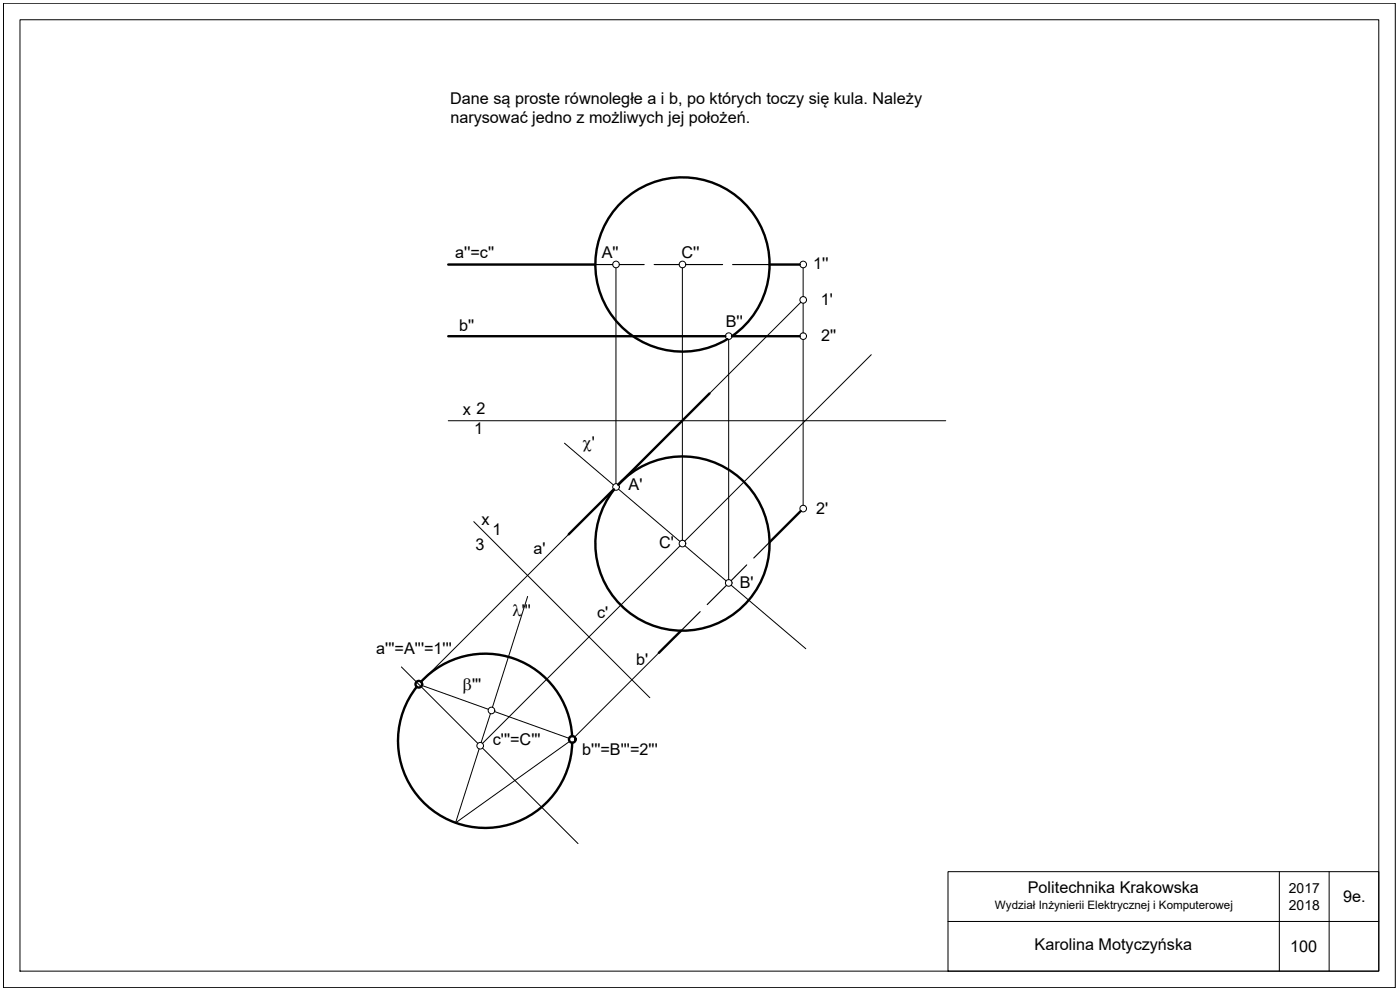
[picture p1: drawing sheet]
<svg xmlns="http://www.w3.org/2000/svg" width="420mm" height="297mm" viewBox="0 0 420 297" stroke-linecap="round" stroke-linejoin="round" font-family="sans-serif">
<!-- layer: 0 -->
<path d="M1 1h417.7v295.3h-417.7zM6 5.9h407.8v285.5h-407.8zM142.2 156.5l52.8 52.8M158.4 178.9l-10.6 33.4M120.5 200.1l22.9 23M147.2 214.2l-2.8 8.6M143.8 224.7l-7.1 22.2M144.8 224.5l28.7 28.6M284.5 261.5h129.3v29.9h-129.3zM284.5 276.5h129.3M383.9 261.5v29.9M398.9 261.5v29.9" fill="none" stroke="#000" stroke-width=".3"/>
<!-- layer: ZADANIE1 -->
<g fill="none" stroke="#000" stroke-width=".72">
<path d="M134.5 79.4h44.1M231 79.4h9M134.5 100.9h83.2M212.9 118.1l-27.3 27.3a26.1 26.1 0 0 1 44 9.2 26.1 26.1 0 0 1-29.2 34.3 26.1 26.1 0 0 1-16.1-42M219.7 100.9h20.3M219.7 100.8a26.1 26.1 0 0 0-3.2-44.8 26.1 26.1 0 0 0-37.8 24.4 26.1 26.1 0 0 0 39.6 21.4M184.2 146.9l-13.5 13.4M240.3 153.3l-9.3 9.4M204.4 189.3l-6.7 6.6M125.1 206.1a26.1 26.1 0 0 0 11.6 40.8 26.1 26.1 0 0 0 35-24M126.4 204.6a26.1 26.1 0 0 1 28-6.9 26.1 26.1 0 0 1 17.3 23.2"/>
<circle cx="125.7" cy="205.3" r=".99"/>
<circle cx="171.8" cy="221.8" r=".99"/>
</g>
<g fill="none" stroke="#000" stroke-width=".3">
<path d="M184.9 80.4v64.7M204.8 80.4v81.7M240.3 90.7l-27.4 27.4M241 80.4v8.6M241 91v8.9M218.7 101.9v72M241 101.9v49.7M261.5 106.4l-56 56M134.5 126.2h149.3M169.4 133l14.7 12.5M185.6 146.8l18.4 15.6M170.7 160.3l-44.3 44.3"/>
<path d="M204.1 163.8l-59.3 59.3M205.6 163.7l12.3 10.6M219.4 175.6l22.4 19M197.7 195.9l-25.2 25.2M126.6 205.7l19.9 7.1M148.4 213.5l22.4 8M170.9 222.5l-34.2 24.4"/>
<circle cx="184.9" cy="79.4" r=".99"/>
<circle cx="204.8" cy="79.4" r=".99"/>
<circle cx="241.1" cy="79.4" r=".99"/>
<circle cx="241.1" cy="90" r=".99"/>
<circle cx="218.7" cy="100.9" r=".99"/>
<circle cx="241.1" cy="100.9" r=".99"/>
<circle cx="184.9" cy="146.1" r=".99"/>
<circle cx="241.1" cy="152.6" r=".99"/>
<circle cx="204.8" cy="163.1" r=".99"/>
<circle cx="218.7" cy="174.9" r=".99"/>
<circle cx="147.5" cy="213.2" r=".99"/>
<circle cx="144.1" cy="223.8" r=".99"/>
</g>
<path d="M178.6 79.4h5.3M185.9 79.4h7.4M196.3 79.4h7.5M205.8 79.4h11.1M219.9 79.4h11.1M218 175.6l-5.8 5.8M224.1 169.5l-4.7 4.7M231 162.7l-4.8 4.7M210.1 183.5l-5.7 5.8" fill="none" stroke="#000" stroke-width=".34"/>
<g font-size="5.1">
<text x="174.8" y="134.4">c'</text>
<text x="153.8" y="184.8">l'''</text>
<text x="138.8" y="207">b'''</text>
</g>
<g font-size="4.9">
<text x="135.1" y="31.2">Dane są proste równoległe a i b, po których toczy się kula. Należy</text>
<text x="135.2" y="37">narysować jedno z możliwych jej położeń.</text>
<text x="136.6" y="77.3">a''=c''</text>
<text x="180.6" y="77.5">A''</text>
<text x="204.5" y="77.3">C''</text>
<text x="244.1" y="80.6">1''</text>
<text x="246.4" y="91.5">1'</text>
<text x="137.8" y="99.3">b''</text>
<text x="217.8" y="98.3">B''</text>
<text x="246.5" y="102.4">2''</text>
<text x="138.9" y="124.4">x 2</text>
<text x="142.4" y="130.1">1</text>
<text x="188.7" y="147.1">A'</text>
<text x="245" y="154.3">2'</text>
<text x="144.5" y="157.5">x</text>
<text x="147.8" y="160.7">1</text>
<text x="142.7" y="165">3</text>
<text x="160.1" y="166.4">a'</text>
<text x="197.8" y="164.4">C'</text>
<text x="222" y="176.5">B'</text>
<text x="179.2" y="185.3">c'</text>
<text x="112.9" y="196.3">a'''=A'''=1'''</text>
<text x="190.9" y="199.5">b'</text>
<text x="147.9" y="223.6">c'''=C'''</text>
<text x="174.7" y="226.4">b'''=B'''=2'''</text>
<text x="308.5" y="268">Politechnika Krakowska</text>
<text x="403.1" y="270.7">9e.</text>
<text x="310.5" y="285.2">Karolina Motyczyńska</text>
<text x="387.2" y="285.6">100</text>
</g>
<g font-size="4.2">
<text x="386.8" y="268">2017</text>
<text x="386.8" y="273">2018</text>
</g>
<text font-size="3.5" x="298.6" y="272.8">Wydział Inżynierii Elektrycznej i Komputerowej</text>
</svg>
